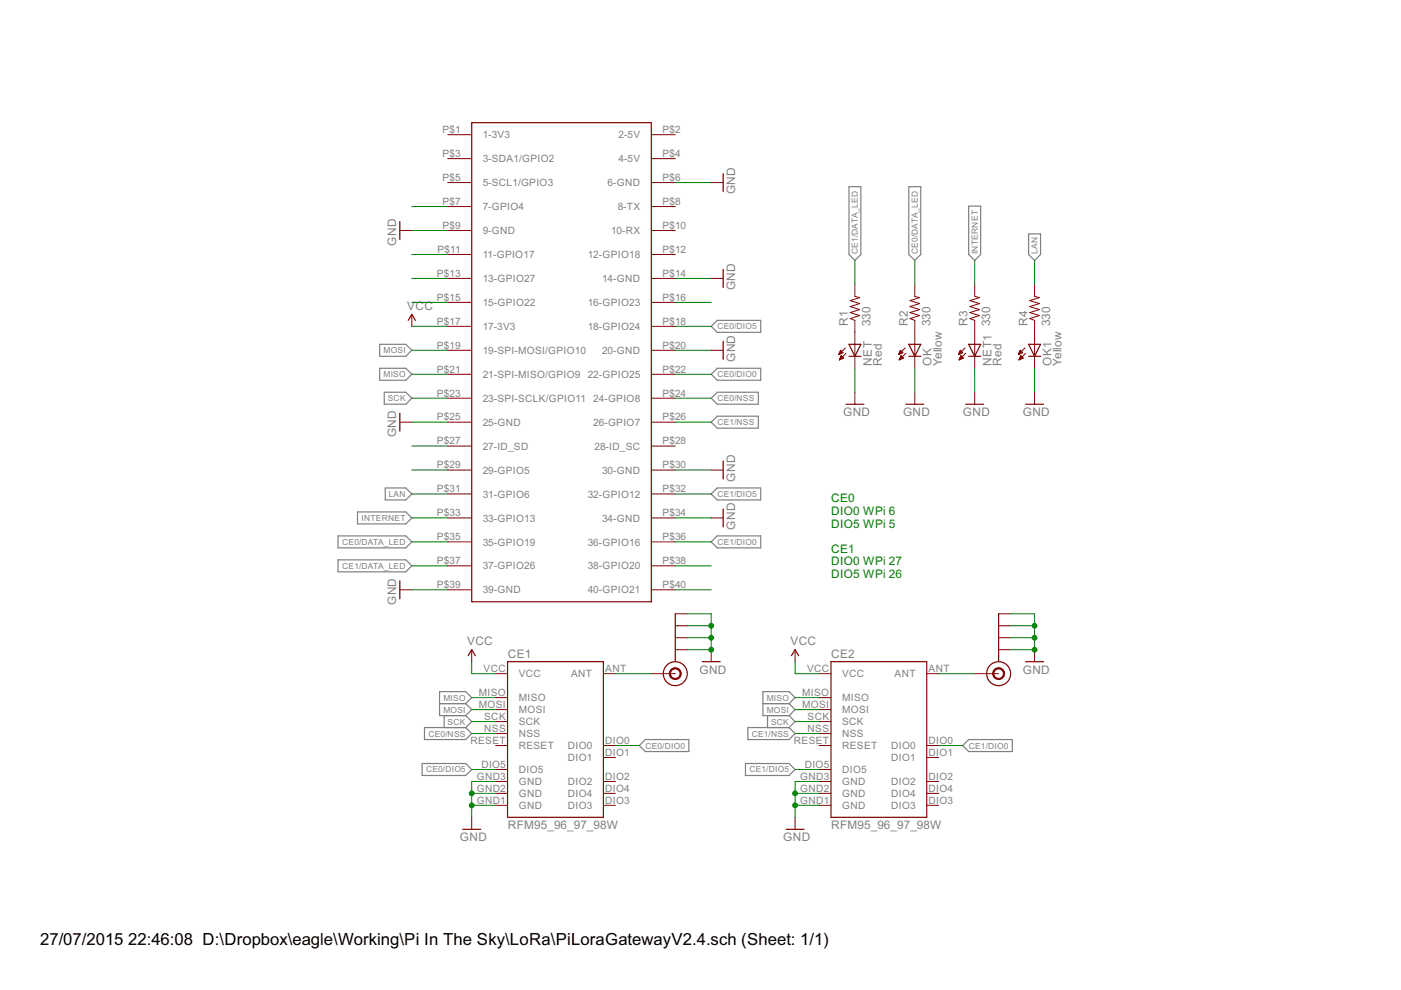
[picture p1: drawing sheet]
<?xml version="1.0" encoding="utf-8"?>
<!DOCTYPE eagle SYSTEM "eagle.dtd">
<!--
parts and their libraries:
SparkFun: Licensing: CC v3.0 Share-Alike You are welcome to use this library for commercial purposes.
-->
<eagle version="6.4">
<drawing>
<settings>
<setting alwaysvectorfont="no"/>
<setting verticaltext="up"/>
</settings>
<grid distance="0.1" unitdist="inch" unit="inch" style="lines" multiple="1" display="no" altdistance="0.01" altunitdist="inch" altunit="inch"/>
<schematic xreflabel="%F%N/%S.%C%R" xrefpart="/%S.%C%R">
<libraries>
<library name="SparkFun">
<symbols>
<symbol name="GND">
<wire x1="-1.905" y1="0" x2="1.905" y2="0" width="0.254" layer="94"/>
<text x="-2.54" y="-2.54" size="1.778" layer="96">&gt;VALUE</text>
<pin name="GND" x="0" y="2.54" visible="off" length="short" direction="sup" rot="R270"/>
</symbol>
<symbol name="VCC2">
<wire x1="0.762" y1="1.27" x2="0" y2="2.54" width="0.254" layer="94"/>
<wire x1="0" y1="2.54" x2="-0.762" y2="1.27" width="0.254" layer="94"/>
<text x="-1.016" y="3.556" size="1.778" layer="96">&gt;VALUE</text>
<pin name="VCC" x="0" y="0" visible="off" length="short" direction="sup" rot="R90"/>
</symbol>
<symbol name="SMA_EDGE">
<wire x1="0" y1="-2.54" x2="0" y2="-12.7" width="0.254" layer="94"/>
<circle x="0" y="0" radius="1.1359" width="0.254" layer="94"/>
<circle x="0" y="0" radius="2.54" width="0.254" layer="94"/>
<pin name="GND@0" x="-2.54" y="-5.08" visible="off" length="short"/>
<pin name="SIGNAL" x="5.08" y="0" visible="off" length="middle" rot="R180"/>
<pin name="GND@1" x="-2.54" y="-7.62" visible="off" length="short"/>
<pin name="GND@2" x="-2.54" y="-10.16" visible="off" length="short"/>
<pin name="GND@3" x="-2.54" y="-12.7" visible="off" length="short"/>
</symbol>
<symbol name="RESISTOR">
<wire x1="-2.54" y1="0" x2="-2.159" y2="1.016" width="0.1524" layer="94"/>
<wire x1="-2.159" y1="1.016" x2="-1.524" y2="-1.016" width="0.1524" layer="94"/>
<wire x1="-1.524" y1="-1.016" x2="-0.889" y2="1.016" width="0.1524" layer="94"/>
<wire x1="-0.889" y1="1.016" x2="-0.254" y2="-1.016" width="0.1524" layer="94"/>
<wire x1="-0.254" y1="-1.016" x2="0.381" y2="1.016" width="0.1524" layer="94"/>
<wire x1="0.381" y1="1.016" x2="1.016" y2="-1.016" width="0.1524" layer="94"/>
<wire x1="1.016" y1="-1.016" x2="1.651" y2="1.016" width="0.1524" layer="94"/>
<wire x1="1.651" y1="1.016" x2="2.286" y2="-1.016" width="0.1524" layer="94"/>
<wire x1="2.286" y1="-1.016" x2="2.54" y2="0" width="0.1524" layer="94"/>
<text x="-3.81" y="1.4986" size="1.778" layer="95">&gt;NAME</text>
<text x="-3.81" y="-3.302" size="1.778" layer="96">&gt;VALUE</text>
<pin name="2" x="5.08" y="0" visible="off" length="short" direction="pas" swaplevel="1" rot="R180"/>
<pin name="1" x="-5.08" y="0" visible="off" length="short" direction="pas" swaplevel="1"/>
</symbol>
<symbol name="LED">
<wire x1="1.27" y1="0" x2="0" y2="-2.54" width="0.254" layer="94"/>
<wire x1="0" y1="-2.54" x2="-1.27" y2="0" width="0.254" layer="94"/>
<wire x1="1.27" y1="-2.54" x2="0" y2="-2.54" width="0.254" layer="94"/>
<wire x1="0" y1="-2.54" x2="-1.27" y2="-2.54" width="0.254" layer="94"/>
<wire x1="1.27" y1="0" x2="0" y2="0" width="0.254" layer="94"/>
<wire x1="0" y1="0" x2="-1.27" y2="0" width="0.254" layer="94"/>
<wire x1="0" y1="0" x2="0" y2="-2.54" width="0.1524" layer="94"/>
<wire x1="-2.032" y1="-0.762" x2="-3.429" y2="-2.159" width="0.1524" layer="94"/>
<wire x1="-1.905" y1="-1.905" x2="-3.302" y2="-3.302" width="0.1524" layer="94"/>
<text x="3.556" y="-4.572" size="1.778" layer="95" rot="R90">&gt;NAME</text>
<text x="5.715" y="-4.572" size="1.778" layer="96" rot="R90">&gt;VALUE</text>
<pin name="C" x="0" y="-5.08" visible="off" length="short" direction="pas" rot="R90"/>
<pin name="A" x="0" y="2.54" visible="off" length="short" direction="pas" rot="R270"/>
<polygon width="0.1524" layer="94">
<vertex x="-3.429" y="-2.159"/>
<vertex x="-3.048" y="-1.27"/>
<vertex x="-2.54" y="-1.778"/>
</polygon>
<polygon width="0.1524" layer="94">
<vertex x="-3.302" y="-3.302"/>
<vertex x="-2.921" y="-2.413"/>
<vertex x="-2.413" y="-2.921"/>
</polygon>
</symbol>
</symbols>
<devicesets>
<deviceset name="GND" prefix="GND">
<gates>
<gate name="1" symbol="GND" x="0" y="0"/>
</gates>
<devices>
<device name="">
<technologies>
<technology name=""/>
</technologies>
</device>
</devices>
</deviceset>
<deviceset name="VCC" prefix="P+">
<gates>
<gate name="1" symbol="VCC2" x="0" y="0"/>
</gates>
<devices>
<device name="">
<technologies>
<technology name=""/>
</technologies>
</device>
</devices>
</deviceset>
<deviceset name="SMA_EDGE" prefix="J$">
<gates>
<gate name="1" symbol="SMA_EDGE" x="-2.54" y="7.62"/>
</gates>
<devices>
<device name="" package="SMA-EDGE">
<connects>
<connect gate="1" pin="GND@0" pad="GND@0"/>
<connect gate="1" pin="GND@1" pad="GND@1"/>
<connect gate="1" pin="GND@2" pad="GND@2"/>
<connect gate="1" pin="GND@3" pad="GND@3"/>
<connect gate="1" pin="SIGNAL" pad="SIG"/>
</connects>
<technologies>
<technology name=""/>
</technologies>
</device>
</devices>
</deviceset>
<deviceset name="RESISTOR" prefix="R" uservalue="yes">
<gates>
<gate name="G$1" symbol="RESISTOR" x="0" y="0"/>
</gates>
<devices>
<device name="1206" package="1206">
<connects>
<connect gate="G$1" pin="1" pad="1"/>
<connect gate="G$1" pin="2" pad="2"/>
</connects>
<technologies>
<technology name=""/>
</technologies>
</device>
<device name="AXIAL-0.3" package="AXIAL-0.3">
<connects>
<connect gate="G$1" pin="1" pad="P$1"/>
<connect gate="G$1" pin="2" pad="P$2"/>
</connects>
<technologies>
<technology name=""/>
</technologies>
</device>
<device name="2010" package="R2010">
<connects>
<connect gate="G$1" pin="1" pad="1"/>
<connect gate="G$1" pin="2" pad="2"/>
</connects>
<technologies>
<technology name=""/>
</technologies>
</device>
<device name="0805-RES" package="0805">
<connects>
<connect gate="G$1" pin="1" pad="1"/>
<connect gate="G$1" pin="2" pad="2"/>
</connects>
<technologies>
<technology name=""/>
</technologies>
</device>
<device name="0603-RES" package="0603-RES">
<connects>
<connect gate="G$1" pin="1" pad="1"/>
<connect gate="G$1" pin="2" pad="2"/>
</connects>
<technologies>
<technology name=""/>
</technologies>
</device>
<device name="0402-RES" package="0402-RES">
<connects>
<connect gate="G$1" pin="1" pad="1"/>
<connect gate="G$1" pin="2" pad="2"/>
</connects>
<technologies>
<technology name=""/>
</technologies>
</device>
<device name="PTH-1/6W" package="1/6W-RES">
<connects>
<connect gate="G$1" pin="1" pad="1"/>
<connect gate="G$1" pin="2" pad="2"/>
</connects>
<technologies>
<technology name=""/>
</technologies>
</device>
<device name="2512" package="R2512">
<connects>
<connect gate="G$1" pin="1" pad="1"/>
<connect gate="G$1" pin="2" pad="2"/>
</connects>
<technologies>
<technology name=""/>
</technologies>
</device>
<device name="PTH-1/4W" package="AXIAL-0.4">
<connects>
<connect gate="G$1" pin="1" pad="P$1"/>
<connect gate="G$1" pin="2" pad="P$2"/>
</connects>
<technologies>
<technology name=""/>
</technologies>
</device>
<device name="PTH-1/2W" package="AXIAL-0.5">
<connects>
<connect gate="G$1" pin="1" pad="P$1"/>
<connect gate="G$1" pin="2" pad="P$2"/>
</connects>
<technologies>
<technology name=""/>
</technologies>
</device>
<device name="PTH-1W" package="AXIAL-0.6">
<connects>
<connect gate="G$1" pin="1" pad="P$1"/>
<connect gate="G$1" pin="2" pad="P$2"/>
</connects>
<technologies>
<technology name=""/>
</technologies>
</device>
<device name="PTH-2W" package="AXIAL-0.8">
<connects>
<connect gate="G$1" pin="1" pad="P$1"/>
<connect gate="G$1" pin="2" pad="P$2"/>
</connects>
<technologies>
<technology name=""/>
</technologies>
</device>
<device name="KIT" package="AXIAL-0.3-KIT">
<connects>
<connect gate="G$1" pin="1" pad="P$1"/>
<connect gate="G$1" pin="2" pad="P$2"/>
</connects>
<technologies>
<technology name=""/>
</technologies>
</device>
</devices>
</deviceset>
<deviceset name="LED" prefix="LED" uservalue="yes">
<gates>
<gate name="G$1" symbol="LED" x="0" y="0"/>
</gates>
<devices>
<device name="5MM" package="LED5MM">
<connects>
<connect gate="G$1" pin="A" pad="A"/>
<connect gate="G$1" pin="C" pad="K"/>
</connects>
<technologies>
<technology name=""/>
</technologies>
</device>
<device name="3MM" package="LED3MM">
<connects>
<connect gate="G$1" pin="A" pad="A"/>
<connect gate="G$1" pin="C" pad="K"/>
</connects>
<technologies>
<technology name=""/>
</technologies>
</device>
<device name="1206" package="LED-1206">
<connects>
<connect gate="G$1" pin="A" pad="A"/>
<connect gate="G$1" pin="C" pad="C"/>
</connects>
<technologies>
<technology name=""/>
</technologies>
</device>
<device name="0603" package="LED-0603">
<connects>
<connect gate="G$1" pin="A" pad="A"/>
<connect gate="G$1" pin="C" pad="C"/>
</connects>
<technologies>
<technology name=""/>
</technologies>
</device>
<device name="10MM" package="LED10MM">
<connects>
<connect gate="G$1" pin="A" pad="A"/>
<connect gate="G$1" pin="C" pad="C"/>
</connects>
<technologies>
<technology name=""/>
</technologies>
</device>
<device name="-FKIT-1206" package="FKIT-LED-1206">
<connects>
<connect gate="G$1" pin="A" pad="A"/>
<connect gate="G$1" pin="C" pad="C"/>
</connects>
<technologies>
<technology name=""/>
</technologies>
</device>
<device name="-3MM-NO_SILK" package="LED3MM-NS">
<connects>
<connect gate="G$1" pin="A" pad="A"/>
<connect gate="G$1" pin="C" pad="K"/>
</connects>
<technologies>
<technology name=""/>
</technologies>
</device>
<device name="5MM-KIT" package="LED5MM-KIT">
<connects>
<connect gate="G$1" pin="A" pad="A"/>
<connect gate="G$1" pin="C" pad="K"/>
</connects>
<technologies>
<technology name=""/>
</technologies>
</device>
</devices>
</deviceset>
</devicesets>
</library>
<library name="Ava">
<symbols>
<symbol name="RASPBERRY-PI+">
<wire x1="-19.05" y1="50.8" x2="19.05" y2="50.8" width="0.254" layer="94"/>
<wire x1="19.05" y1="50.8" x2="19.05" y2="-50.8" width="0.254" layer="94"/>
<wire x1="-19.05" y1="-50.8" x2="-19.05" y2="50.8" width="0.254" layer="94"/>
<pin name="1-3V3" x="-24.13" y="48.26" length="middle"/>
<pin name="2-5V" x="24.13" y="48.26" length="middle" rot="R180"/>
<pin name="3-SDA1/GPIO2" x="-24.13" y="43.18" length="middle"/>
<pin name="4-5V" x="24.13" y="43.18" length="middle" rot="R180"/>
<pin name="5-SCL1/GPIO3" x="-24.13" y="38.1" length="middle"/>
<pin name="6-GND" x="24.13" y="38.1" length="middle" rot="R180"/>
<pin name="7-GPIO4" x="-24.13" y="33.02" length="middle"/>
<pin name="8-TX" x="24.13" y="33.02" length="middle" rot="R180"/>
<pin name="9-GND" x="-24.13" y="27.94" length="middle"/>
<pin name="10-RX" x="24.13" y="27.94" length="middle" rot="R180"/>
<pin name="11-GPIO17" x="-24.13" y="22.86" length="middle"/>
<pin name="12-GPIO18" x="24.13" y="22.86" length="middle" rot="R180"/>
<pin name="13-GPIO27" x="-24.13" y="17.78" length="middle"/>
<pin name="14-GND" x="24.13" y="17.78" length="middle" rot="R180"/>
<pin name="15-GPIO22" x="-24.13" y="12.7" length="middle"/>
<pin name="16-GPIO23" x="24.13" y="12.7" length="middle" rot="R180"/>
<pin name="17-3V3" x="-24.13" y="7.62" length="middle"/>
<pin name="18-GPIO24" x="24.13" y="7.62" length="middle" rot="R180"/>
<pin name="19-SPI-MOSI/GPIO10" x="-24.13" y="2.54" length="middle"/>
<pin name="20-GND" x="24.13" y="2.54" length="middle" rot="R180"/>
<pin name="21-SPI-MISO/GPIO9" x="-24.13" y="-2.54" length="middle"/>
<pin name="22-GPIO25" x="24.13" y="-2.54" length="middle" rot="R180"/>
<pin name="23-SPI-SCLK/GPIO11" x="-24.13" y="-7.62" length="middle"/>
<pin name="24-GPIO8" x="24.13" y="-7.62" length="middle" rot="R180"/>
<pin name="25-GND" x="-24.13" y="-12.7" length="middle"/>
<pin name="26-GPIO7" x="24.13" y="-12.7" length="middle" rot="R180"/>
<pin name="27-ID_SD" x="-24.13" y="-17.78" length="middle"/>
<pin name="29-GPIO5" x="-24.13" y="-22.86" length="middle"/>
<pin name="31-GPIO6" x="-24.13" y="-27.94" length="middle"/>
<pin name="33-GPIO13" x="-24.13" y="-33.02" length="middle"/>
<pin name="35-GPIO19" x="-24.13" y="-38.1" length="middle"/>
<pin name="37-GPIO26" x="-24.13" y="-43.18" length="middle"/>
<pin name="39-GND" x="-24.13" y="-48.26" length="middle"/>
<pin name="28-ID_SC" x="24.13" y="-17.78" length="middle" rot="R180"/>
<pin name="30-GND" x="24.13" y="-22.86" length="middle" rot="R180"/>
<pin name="32-GPIO12" x="24.13" y="-27.94" length="middle" rot="R180"/>
<pin name="34-GND" x="24.13" y="-33.02" length="middle" rot="R180"/>
<pin name="36-GPIO16" x="24.13" y="-38.1" length="middle" rot="R180"/>
<pin name="38-GPIO20" x="24.13" y="-43.18" length="middle" rot="R180"/>
<pin name="40-GPIO21" x="24.13" y="-48.26" length="middle" rot="R180"/>
<wire x1="-19.05" y1="-50.8" x2="19.05" y2="-50.8" width="0.254" layer="94"/>
</symbol>
<symbol name="RFM95_96_97_98W">
<wire x1="-10.16" y1="17.78" x2="-10.16" y2="-15.24" width="0.254" layer="94"/>
<wire x1="-10.16" y1="-15.24" x2="10.16" y2="-15.24" width="0.254" layer="94"/>
<wire x1="10.16" y1="-15.24" x2="10.16" y2="17.78" width="0.254" layer="94"/>
<wire x1="10.16" y1="17.78" x2="-10.16" y2="17.78" width="0.254" layer="94"/>
<text x="-10.16" y="18.542" size="1.778" layer="95">&gt;NAME</text>
<text x="-10.16" y="-17.78" size="1.778" layer="96">&gt;VALUE</text>
<pin name="ANT" x="12.7" y="15.24" length="short" rot="R180"/>
<pin name="GND@1" x="-12.7" y="-12.7" length="short" direction="pwr"/>
<pin name="GND@2" x="-12.7" y="-10.16" length="short" direction="pwr"/>
<pin name="GND@3" x="-12.7" y="-7.62" length="short" direction="pwr"/>
<pin name="DIO2" x="12.7" y="-7.62" length="short" rot="R180"/>
<pin name="DIO4" x="12.7" y="-10.16" length="short" rot="R180"/>
<pin name="DIO3" x="12.7" y="-12.7" length="short" rot="R180"/>
<pin name="MISO" x="-12.7" y="10.16" length="short" direction="out"/>
<pin name="MOSI" x="-12.7" y="7.62" length="short" direction="in"/>
<pin name="DIO0" x="12.7" y="0" length="short" direction="in" rot="R180"/>
<pin name="SCK" x="-12.7" y="5.08" length="short" direction="in"/>
<pin name="NSS" x="-12.7" y="2.54" length="short" direction="in"/>
<pin name="DIO5" x="-12.7" y="-5.08" length="short" direction="in"/>
<pin name="RESET" x="-12.7" y="0" length="short" direction="out"/>
<pin name="DIO1" x="12.7" y="-2.54" length="short" direction="in" rot="R180"/>
<pin name="VCC" x="-12.7" y="15.24" length="short"/>
</symbol>
</symbols>
<devicesets>
<deviceset name="RASPBERRY-PI+">
<gates>
<gate name="G$1" symbol="RASPBERRY-PI+" x="0" y="0"/>
</gates>
<devices>
<device name="" package="RASPBERRY-PI-PLUS-CAM_NOTCH">
<connects>
<connect gate="G$1" pin="1-3V3" pad="P$1"/>
<connect gate="G$1" pin="10-RX" pad="P$10"/>
<connect gate="G$1" pin="11-GPIO17" pad="P$11"/>
<connect gate="G$1" pin="12-GPIO18" pad="P$12"/>
<connect gate="G$1" pin="13-GPIO27" pad="P$13"/>
<connect gate="G$1" pin="14-GND" pad="P$14"/>
<connect gate="G$1" pin="15-GPIO22" pad="P$15"/>
<connect gate="G$1" pin="16-GPIO23" pad="P$16"/>
<connect gate="G$1" pin="17-3V3" pad="P$17"/>
<connect gate="G$1" pin="18-GPIO24" pad="P$18"/>
<connect gate="G$1" pin="19-SPI-MOSI/GPIO10" pad="P$19"/>
<connect gate="G$1" pin="2-5V" pad="P$2"/>
<connect gate="G$1" pin="20-GND" pad="P$20"/>
<connect gate="G$1" pin="21-SPI-MISO/GPIO9" pad="P$21"/>
<connect gate="G$1" pin="22-GPIO25" pad="P$22"/>
<connect gate="G$1" pin="23-SPI-SCLK/GPIO11" pad="P$23"/>
<connect gate="G$1" pin="24-GPIO8" pad="P$24"/>
<connect gate="G$1" pin="25-GND" pad="P$25"/>
<connect gate="G$1" pin="26-GPIO7" pad="P$26"/>
<connect gate="G$1" pin="27-ID_SD" pad="P$27"/>
<connect gate="G$1" pin="28-ID_SC" pad="P$28"/>
<connect gate="G$1" pin="29-GPIO5" pad="P$29"/>
<connect gate="G$1" pin="3-SDA1/GPIO2" pad="P$3"/>
<connect gate="G$1" pin="30-GND" pad="P$30"/>
<connect gate="G$1" pin="31-GPIO6" pad="P$31"/>
<connect gate="G$1" pin="32-GPIO12" pad="P$32"/>
<connect gate="G$1" pin="33-GPIO13" pad="P$33"/>
<connect gate="G$1" pin="34-GND" pad="P$34"/>
<connect gate="G$1" pin="35-GPIO19" pad="P$35"/>
<connect gate="G$1" pin="36-GPIO16" pad="P$36"/>
<connect gate="G$1" pin="37-GPIO26" pad="P$37"/>
<connect gate="G$1" pin="38-GPIO20" pad="P$38"/>
<connect gate="G$1" pin="39-GND" pad="P$39"/>
<connect gate="G$1" pin="4-5V" pad="P$4"/>
<connect gate="G$1" pin="40-GPIO21" pad="P$40"/>
<connect gate="G$1" pin="5-SCL1/GPIO3" pad="P$5"/>
<connect gate="G$1" pin="6-GND" pad="P$6"/>
<connect gate="G$1" pin="7-GPIO4" pad="P$7"/>
<connect gate="G$1" pin="8-TX" pad="P$8"/>
<connect gate="G$1" pin="9-GND" pad="P$9"/>
</connects>
<technologies>
<technology name=""/>
</technologies>
</device>
<device name="NONOTCHES" package="RASPBERRY-PI-PLUS">
<connects>
<connect gate="G$1" pin="1-3V3" pad="1"/>
<connect gate="G$1" pin="10-RX" pad="10"/>
<connect gate="G$1" pin="11-GPIO17" pad="11"/>
<connect gate="G$1" pin="12-GPIO18" pad="12"/>
<connect gate="G$1" pin="13-GPIO27" pad="13"/>
<connect gate="G$1" pin="14-GND" pad="14"/>
<connect gate="G$1" pin="15-GPIO22" pad="15"/>
<connect gate="G$1" pin="16-GPIO23" pad="16"/>
<connect gate="G$1" pin="17-3V3" pad="17"/>
<connect gate="G$1" pin="18-GPIO24" pad="18"/>
<connect gate="G$1" pin="19-SPI-MOSI/GPIO10" pad="19"/>
<connect gate="G$1" pin="2-5V" pad="2"/>
<connect gate="G$1" pin="20-GND" pad="20"/>
<connect gate="G$1" pin="21-SPI-MISO/GPIO9" pad="21"/>
<connect gate="G$1" pin="22-GPIO25" pad="22"/>
<connect gate="G$1" pin="23-SPI-SCLK/GPIO11" pad="23"/>
<connect gate="G$1" pin="24-GPIO8" pad="24"/>
<connect gate="G$1" pin="25-GND" pad="25"/>
<connect gate="G$1" pin="26-GPIO7" pad="26"/>
<connect gate="G$1" pin="27-ID_SD" pad="27"/>
<connect gate="G$1" pin="28-ID_SC" pad="28"/>
<connect gate="G$1" pin="29-GPIO5" pad="29"/>
<connect gate="G$1" pin="3-SDA1/GPIO2" pad="3"/>
<connect gate="G$1" pin="30-GND" pad="30"/>
<connect gate="G$1" pin="31-GPIO6" pad="31"/>
<connect gate="G$1" pin="32-GPIO12" pad="32"/>
<connect gate="G$1" pin="33-GPIO13" pad="33"/>
<connect gate="G$1" pin="34-GND" pad="34"/>
<connect gate="G$1" pin="35-GPIO19" pad="35"/>
<connect gate="G$1" pin="36-GPIO16" pad="36"/>
<connect gate="G$1" pin="37-GPIO26" pad="37"/>
<connect gate="G$1" pin="38-GPIO20" pad="38"/>
<connect gate="G$1" pin="39-GND" pad="39"/>
<connect gate="G$1" pin="4-5V" pad="4"/>
<connect gate="G$1" pin="40-GPIO21" pad="40"/>
<connect gate="G$1" pin="5-SCL1/GPIO3" pad="5"/>
<connect gate="G$1" pin="6-GND" pad="6"/>
<connect gate="G$1" pin="7-GPIO4" pad="7"/>
<connect gate="G$1" pin="8-TX" pad="8"/>
<connect gate="G$1" pin="9-GND" pad="9"/>
</connects>
<technologies>
<technology name=""/>
</technologies>
</device>
<device name="CAM/DISPLAY_NOTCH" package="RASPBERRY-PI-PLUS-DISPLAY/CAM_NOTCH">
<connects>
<connect gate="G$1" pin="1-3V3" pad="1"/>
<connect gate="G$1" pin="10-RX" pad="10"/>
<connect gate="G$1" pin="11-GPIO17" pad="11"/>
<connect gate="G$1" pin="12-GPIO18" pad="12"/>
<connect gate="G$1" pin="13-GPIO27" pad="13"/>
<connect gate="G$1" pin="14-GND" pad="14"/>
<connect gate="G$1" pin="15-GPIO22" pad="15"/>
<connect gate="G$1" pin="16-GPIO23" pad="16"/>
<connect gate="G$1" pin="17-3V3" pad="17"/>
<connect gate="G$1" pin="18-GPIO24" pad="18"/>
<connect gate="G$1" pin="19-SPI-MOSI/GPIO10" pad="19"/>
<connect gate="G$1" pin="2-5V" pad="2"/>
<connect gate="G$1" pin="20-GND" pad="20"/>
<connect gate="G$1" pin="21-SPI-MISO/GPIO9" pad="21"/>
<connect gate="G$1" pin="22-GPIO25" pad="22"/>
<connect gate="G$1" pin="23-SPI-SCLK/GPIO11" pad="23"/>
<connect gate="G$1" pin="24-GPIO8" pad="24"/>
<connect gate="G$1" pin="25-GND" pad="25"/>
<connect gate="G$1" pin="26-GPIO7" pad="26"/>
<connect gate="G$1" pin="27-ID_SD" pad="27"/>
<connect gate="G$1" pin="28-ID_SC" pad="28"/>
<connect gate="G$1" pin="29-GPIO5" pad="29"/>
<connect gate="G$1" pin="3-SDA1/GPIO2" pad="3"/>
<connect gate="G$1" pin="30-GND" pad="30"/>
<connect gate="G$1" pin="31-GPIO6" pad="31"/>
<connect gate="G$1" pin="32-GPIO12" pad="32"/>
<connect gate="G$1" pin="33-GPIO13" pad="33"/>
<connect gate="G$1" pin="34-GND" pad="34"/>
<connect gate="G$1" pin="35-GPIO19" pad="35"/>
<connect gate="G$1" pin="36-GPIO16" pad="36"/>
<connect gate="G$1" pin="37-GPIO26" pad="37"/>
<connect gate="G$1" pin="38-GPIO20" pad="38"/>
<connect gate="G$1" pin="39-GND" pad="39"/>
<connect gate="G$1" pin="4-5V" pad="4"/>
<connect gate="G$1" pin="40-GPIO21" pad="40"/>
<connect gate="G$1" pin="5-SCL1/GPIO3" pad="5"/>
<connect gate="G$1" pin="6-GND" pad="6"/>
<connect gate="G$1" pin="7-GPIO4" pad="7"/>
<connect gate="G$1" pin="8-TX" pad="8"/>
<connect gate="G$1" pin="9-GND" pad="9"/>
</connects>
<technologies>
<technology name=""/>
</technologies>
</device>
<device name="RASPBERRY-PI-PLUS-NOOUTLINE" package="RASPBERRY-PI-PLUS-NOOUTLINE">
<connects>
<connect gate="G$1" pin="1-3V3" pad="1"/>
<connect gate="G$1" pin="10-RX" pad="10"/>
<connect gate="G$1" pin="11-GPIO17" pad="11"/>
<connect gate="G$1" pin="12-GPIO18" pad="12"/>
<connect gate="G$1" pin="13-GPIO27" pad="13"/>
<connect gate="G$1" pin="14-GND" pad="14"/>
<connect gate="G$1" pin="15-GPIO22" pad="15"/>
<connect gate="G$1" pin="16-GPIO23" pad="16"/>
<connect gate="G$1" pin="17-3V3" pad="17"/>
<connect gate="G$1" pin="18-GPIO24" pad="18"/>
<connect gate="G$1" pin="19-SPI-MOSI/GPIO10" pad="19"/>
<connect gate="G$1" pin="2-5V" pad="2"/>
<connect gate="G$1" pin="20-GND" pad="20"/>
<connect gate="G$1" pin="21-SPI-MISO/GPIO9" pad="21"/>
<connect gate="G$1" pin="22-GPIO25" pad="22"/>
<connect gate="G$1" pin="23-SPI-SCLK/GPIO11" pad="23"/>
<connect gate="G$1" pin="24-GPIO8" pad="24"/>
<connect gate="G$1" pin="25-GND" pad="25"/>
<connect gate="G$1" pin="26-GPIO7" pad="26"/>
<connect gate="G$1" pin="27-ID_SD" pad="27"/>
<connect gate="G$1" pin="28-ID_SC" pad="28"/>
<connect gate="G$1" pin="29-GPIO5" pad="29"/>
<connect gate="G$1" pin="3-SDA1/GPIO2" pad="3"/>
<connect gate="G$1" pin="30-GND" pad="30"/>
<connect gate="G$1" pin="31-GPIO6" pad="31"/>
<connect gate="G$1" pin="32-GPIO12" pad="32"/>
<connect gate="G$1" pin="33-GPIO13" pad="33"/>
<connect gate="G$1" pin="34-GND" pad="34"/>
<connect gate="G$1" pin="35-GPIO19" pad="35"/>
<connect gate="G$1" pin="36-GPIO16" pad="36"/>
<connect gate="G$1" pin="37-GPIO26" pad="37"/>
<connect gate="G$1" pin="38-GPIO20" pad="38"/>
<connect gate="G$1" pin="39-GND" pad="39"/>
<connect gate="G$1" pin="4-5V" pad="4"/>
<connect gate="G$1" pin="40-GPIO21" pad="40"/>
<connect gate="G$1" pin="5-SCL1/GPIO3" pad="5"/>
<connect gate="G$1" pin="6-GND" pad="6"/>
<connect gate="G$1" pin="7-GPIO4" pad="7"/>
<connect gate="G$1" pin="8-TX" pad="8"/>
<connect gate="G$1" pin="9-GND" pad="9"/>
</connects>
<technologies>
<technology name=""/>
</technologies>
</device>
<device name="HEADERONLY" package="RASPBERRY-PI-PLUS-HEADERONLY">
<connects>
<connect gate="G$1" pin="1-3V3" pad="1"/>
<connect gate="G$1" pin="10-RX" pad="10"/>
<connect gate="G$1" pin="11-GPIO17" pad="11"/>
<connect gate="G$1" pin="12-GPIO18" pad="12"/>
<connect gate="G$1" pin="13-GPIO27" pad="13"/>
<connect gate="G$1" pin="14-GND" pad="14"/>
<connect gate="G$1" pin="15-GPIO22" pad="15"/>
<connect gate="G$1" pin="16-GPIO23" pad="16"/>
<connect gate="G$1" pin="17-3V3" pad="17"/>
<connect gate="G$1" pin="18-GPIO24" pad="18"/>
<connect gate="G$1" pin="19-SPI-MOSI/GPIO10" pad="19"/>
<connect gate="G$1" pin="2-5V" pad="2"/>
<connect gate="G$1" pin="20-GND" pad="20"/>
<connect gate="G$1" pin="21-SPI-MISO/GPIO9" pad="21"/>
<connect gate="G$1" pin="22-GPIO25" pad="22"/>
<connect gate="G$1" pin="23-SPI-SCLK/GPIO11" pad="23"/>
<connect gate="G$1" pin="24-GPIO8" pad="24"/>
<connect gate="G$1" pin="25-GND" pad="25"/>
<connect gate="G$1" pin="26-GPIO7" pad="26"/>
<connect gate="G$1" pin="27-ID_SD" pad="27"/>
<connect gate="G$1" pin="28-ID_SC" pad="28"/>
<connect gate="G$1" pin="29-GPIO5" pad="29"/>
<connect gate="G$1" pin="3-SDA1/GPIO2" pad="3"/>
<connect gate="G$1" pin="30-GND" pad="30"/>
<connect gate="G$1" pin="31-GPIO6" pad="31"/>
<connect gate="G$1" pin="32-GPIO12" pad="32"/>
<connect gate="G$1" pin="33-GPIO13" pad="33"/>
<connect gate="G$1" pin="34-GND" pad="34"/>
<connect gate="G$1" pin="35-GPIO19" pad="35"/>
<connect gate="G$1" pin="36-GPIO16" pad="36"/>
<connect gate="G$1" pin="37-GPIO26" pad="37"/>
<connect gate="G$1" pin="38-GPIO20" pad="38"/>
<connect gate="G$1" pin="39-GND" pad="39"/>
<connect gate="G$1" pin="4-5V" pad="4"/>
<connect gate="G$1" pin="40-GPIO21" pad="40"/>
<connect gate="G$1" pin="5-SCL1/GPIO3" pad="5"/>
<connect gate="G$1" pin="6-GND" pad="6"/>
<connect gate="G$1" pin="7-GPIO4" pad="7"/>
<connect gate="G$1" pin="8-TX" pad="8"/>
<connect gate="G$1" pin="9-GND" pad="9"/>
</connects>
<technologies>
<technology name=""/>
</technologies>
</device>
</devices>
</deviceset>
<deviceset name="RFM95_96_97_98W">
<gates>
<gate name="G$1" symbol="RFM95_96_97_98W" x="0" y="0"/>
</gates>
<devices>
<device name="" package="RFM95_96_97_98W">
<connects>
<connect gate="G$1" pin="ANT" pad="ANT"/>
<connect gate="G$1" pin="DIO0" pad="DIO0"/>
<connect gate="G$1" pin="DIO1" pad="DIO1"/>
<connect gate="G$1" pin="DIO2" pad="DIO2"/>
<connect gate="G$1" pin="DIO3" pad="DIO3"/>
<connect gate="G$1" pin="DIO4" pad="DIO4"/>
<connect gate="G$1" pin="DIO5" pad="DIO5"/>
<connect gate="G$1" pin="GND@1" pad="GND1"/>
<connect gate="G$1" pin="GND@2" pad="GND2"/>
<connect gate="G$1" pin="GND@3" pad="GND3"/>
<connect gate="G$1" pin="MISO" pad="MISO"/>
<connect gate="G$1" pin="MOSI" pad="MOSI"/>
<connect gate="G$1" pin="NSS" pad="NSS"/>
<connect gate="G$1" pin="RESET" pad="RESET"/>
<connect gate="G$1" pin="SCK" pad="SCK"/>
<connect gate="G$1" pin="VCC" pad="VCC"/>
</connects>
<technologies>
<technology name=""/>
</technologies>
</device>
</devices>
</deviceset>
</devicesets>
</library>
</libraries>
<attributes>
</attributes>
<variantdefs>
</variantdefs>
<classes>
<class number="0" name="default" width="0.2032" drill="0">
</class>
<class number="1" name="vcc" width="0.254" drill="0">
</class>
</classes>
<parts>
<part name="U$1" library="Ava" deviceset="RASPBERRY-PI+" device="" value="RASPBERRY-PI+"/>
<part name="3.3V1" library="SparkFun" deviceset="VCC" device=""/>
<part name="GND1" library="SparkFun" deviceset="GND" device=""/>
<part name="GND2" library="SparkFun" deviceset="GND" device=""/>
<part name="GND3" library="SparkFun" deviceset="GND" device=""/>
<part name="GND4" library="SparkFun" deviceset="GND" device=""/>
<part name="GND5" library="SparkFun" deviceset="GND" device=""/>
<part name="GND6" library="SparkFun" deviceset="GND" device=""/>
<part name="GND7" library="SparkFun" deviceset="GND" device=""/>
<part name="GND8" library="SparkFun" deviceset="GND" device=""/>
<part name="CE1" library="Ava" deviceset="RFM95_96_97_98W" device=""/>
<part name="3.3V2" library="SparkFun" deviceset="VCC" device=""/>
<part name="GND9" library="SparkFun" deviceset="GND" device=""/>
<part name="J$1" library="SparkFun" deviceset="SMA_EDGE" device=""/>
<part name="GND10" library="SparkFun" deviceset="GND" device=""/>
<part name="CE2" library="Ava" deviceset="RFM95_96_97_98W" device=""/>
<part name="3.3V3" library="SparkFun" deviceset="VCC" device=""/>
<part name="GND11" library="SparkFun" deviceset="GND" device=""/>
<part name="J$2" library="SparkFun" deviceset="SMA_EDGE" device=""/>
<part name="GND12" library="SparkFun" deviceset="GND" device=""/>
<part name="NET" library="SparkFun" deviceset="LED" device="0603" value="Red"/>
<part name="GND24" library="SparkFun" deviceset="GND" device=""/>
<part name="R1" library="SparkFun" deviceset="RESISTOR" device="0603-RES" value="330"/>
<part name="OK" library="SparkFun" deviceset="LED" device="0603" value="Yellow"/>
<part name="GND23" library="SparkFun" deviceset="GND" device=""/>
<part name="R2" library="SparkFun" deviceset="RESISTOR" device="0603-RES" value="330"/>
<part name="NET1" library="SparkFun" deviceset="LED" device="0603" value="Red"/>
<part name="GND13" library="SparkFun" deviceset="GND" device=""/>
<part name="R3" library="SparkFun" deviceset="RESISTOR" device="0603-RES" value="330"/>
<part name="OK1" library="SparkFun" deviceset="LED" device="0603" value="Yellow"/>
<part name="GND14" library="SparkFun" deviceset="GND" device=""/>
<part name="R4" library="SparkFun" deviceset="RESISTOR" device="0603-RES" value="330"/>
</parts>
<sheets>
<sheet>
<plain>
<text x="111.76" y="83.82" size="1.778" layer="91">CE0 
DIO0 WPi 6 
DIO5 WPi 5

CE1
DIO0 WPi 27
DIO5 WPi 26</text>
</plain>
<instances>
<instance part="U$1" gate="G$1" x="54.61" y="129.54"/>
<instance part="3.3V1" gate="1" x="22.86" y="137.16"/>
<instance part="GND1" gate="1" x="88.9" y="96.52" rot="R90"/>
<instance part="GND2" gate="1" x="88.9" y="106.68" rot="R90"/>
<instance part="GND3" gate="1" x="88.9" y="132.08" rot="R90"/>
<instance part="GND4" gate="1" x="88.9" y="147.32" rot="R90"/>
<instance part="GND5" gate="1" x="88.9" y="167.64" rot="R90"/>
<instance part="GND6" gate="1" x="20.32" y="157.48" rot="R270"/>
<instance part="GND7" gate="1" x="20.32" y="116.84" rot="R270"/>
<instance part="GND8" gate="1" x="20.32" y="81.28" rot="R270"/>
<instance part="CE1" gate="G$1" x="53.34" y="48.26"/>
<instance part="3.3V2" gate="1" x="35.56" y="66.04"/>
<instance part="GND9" gate="1" x="35.56" y="30.48"/>
<instance part="J$1" gate="1" x="78.74" y="63.5" rot="R180"/>
<instance part="GND10" gate="1" x="86.36" y="66.04"/>
<instance part="CE2" gate="G$1" x="121.92" y="48.26"/>
<instance part="3.3V3" gate="1" x="104.14" y="66.04"/>
<instance part="GND11" gate="1" x="104.14" y="30.48"/>
<instance part="J$2" gate="1" x="147.32" y="63.5" rot="R180"/>
<instance part="GND12" gate="1" x="154.94" y="66.04"/>
<instance part="NET" gate="G$1" x="116.84" y="133.35"/>
<instance part="GND24" gate="1" x="116.84" y="120.65"/>
<instance part="R1" gate="G$1" x="116.84" y="140.97" rot="R90"/>
<instance part="OK" gate="G$1" x="129.54" y="133.35"/>
<instance part="GND23" gate="1" x="129.54" y="120.65"/>
<instance part="R2" gate="G$1" x="129.54" y="140.97" rot="R90"/>
<instance part="NET1" gate="G$1" x="142.24" y="133.35"/>
<instance part="GND13" gate="1" x="142.24" y="120.65"/>
<instance part="R3" gate="G$1" x="142.24" y="140.97" rot="R90"/>
<instance part="OK1" gate="G$1" x="154.94" y="133.35"/>
<instance part="GND14" gate="1" x="154.94" y="120.65"/>
<instance part="R4" gate="G$1" x="154.94" y="140.97" rot="R90"/>
</instances>
<busses>
</busses>
<nets>
<net name="GND" class="0">
<segment>
<pinref part="U$1" gate="G$1" pin="34-GND"/>
<wire x1="78.74" y1="96.52" x2="86.36" y2="96.52" width="0.1524" layer="91"/>
<pinref part="GND1" gate="1" pin="GND"/>
</segment>
<segment>
<pinref part="U$1" gate="G$1" pin="30-GND"/>
<wire x1="78.74" y1="106.68" x2="86.36" y2="106.68" width="0.1524" layer="91"/>
<pinref part="GND2" gate="1" pin="GND"/>
</segment>
<segment>
<pinref part="U$1" gate="G$1" pin="20-GND"/>
<wire x1="78.74" y1="132.08" x2="86.36" y2="132.08" width="0.1524" layer="91"/>
<pinref part="GND3" gate="1" pin="GND"/>
</segment>
<segment>
<pinref part="U$1" gate="G$1" pin="14-GND"/>
<wire x1="78.74" y1="147.32" x2="86.36" y2="147.32" width="0.1524" layer="91"/>
<pinref part="GND4" gate="1" pin="GND"/>
</segment>
<segment>
<pinref part="U$1" gate="G$1" pin="6-GND"/>
<wire x1="78.74" y1="167.64" x2="86.36" y2="167.64" width="0.1524" layer="91"/>
<pinref part="GND5" gate="1" pin="GND"/>
</segment>
<segment>
<pinref part="U$1" gate="G$1" pin="9-GND"/>
<wire x1="30.48" y1="157.48" x2="22.86" y2="157.48" width="0.1524" layer="91"/>
<pinref part="GND6" gate="1" pin="GND"/>
</segment>
<segment>
<pinref part="U$1" gate="G$1" pin="25-GND"/>
<wire x1="30.48" y1="116.84" x2="22.86" y2="116.84" width="0.1524" layer="91"/>
<pinref part="GND7" gate="1" pin="GND"/>
</segment>
<segment>
<pinref part="U$1" gate="G$1" pin="39-GND"/>
<wire x1="30.48" y1="81.28" x2="22.86" y2="81.28" width="0.1524" layer="91"/>
<pinref part="GND8" gate="1" pin="GND"/>
</segment>
<segment>
<pinref part="CE1" gate="G$1" pin="GND@3"/>
<wire x1="40.64" y1="40.64" x2="35.56" y2="40.64" width="0.1524" layer="91"/>
<wire x1="35.56" y1="40.64" x2="35.56" y2="38.1" width="0.1524" layer="91"/>
<pinref part="CE1" gate="G$1" pin="GND@2"/>
<wire x1="35.56" y1="38.1" x2="35.56" y2="35.56" width="0.1524" layer="91"/>
<wire x1="35.56" y1="35.56" x2="35.56" y2="33.02" width="0.1524" layer="91"/>
<wire x1="40.64" y1="38.1" x2="35.56" y2="38.1" width="0.1524" layer="91"/>
<pinref part="CE1" gate="G$1" pin="GND@1"/>
<wire x1="40.64" y1="35.56" x2="35.56" y2="35.56" width="0.1524" layer="91"/>
<junction x="35.56" y="38.1"/>
<junction x="35.56" y="35.56"/>
<pinref part="GND9" gate="1" pin="GND"/>
</segment>
<segment>
<wire x1="86.36" y1="68.58" x2="86.36" y2="71.12" width="0.1524" layer="91"/>
<pinref part="J$1" gate="1" pin="GND@0"/>
<wire x1="86.36" y1="71.12" x2="86.36" y2="73.66" width="0.1524" layer="91"/>
<wire x1="86.36" y1="73.66" x2="86.36" y2="76.2" width="0.1524" layer="91"/>
<wire x1="86.36" y1="68.58" x2="81.28" y2="68.58" width="0.1524" layer="91"/>
<pinref part="J$1" gate="1" pin="GND@1"/>
<wire x1="81.28" y1="71.12" x2="86.36" y2="71.12" width="0.1524" layer="91"/>
<pinref part="J$1" gate="1" pin="GND@2"/>
<wire x1="81.28" y1="73.66" x2="86.36" y2="73.66" width="0.1524" layer="91"/>
<pinref part="J$1" gate="1" pin="GND@3"/>
<wire x1="81.28" y1="76.2" x2="86.36" y2="76.2" width="0.1524" layer="91"/>
<junction x="86.36" y="73.66"/>
<junction x="86.36" y="71.12"/>
<junction x="86.36" y="68.58"/>
<pinref part="GND10" gate="1" pin="GND"/>
</segment>
<segment>
<pinref part="CE2" gate="G$1" pin="GND@3"/>
<wire x1="109.22" y1="40.64" x2="104.14" y2="40.64" width="0.1524" layer="91"/>
<wire x1="104.14" y1="40.64" x2="104.14" y2="38.1" width="0.1524" layer="91"/>
<pinref part="CE2" gate="G$1" pin="GND@2"/>
<wire x1="104.14" y1="38.1" x2="104.14" y2="35.56" width="0.1524" layer="91"/>
<wire x1="104.14" y1="35.56" x2="104.14" y2="33.02" width="0.1524" layer="91"/>
<wire x1="109.22" y1="38.1" x2="104.14" y2="38.1" width="0.1524" layer="91"/>
<pinref part="CE2" gate="G$1" pin="GND@1"/>
<wire x1="109.22" y1="35.56" x2="104.14" y2="35.56" width="0.1524" layer="91"/>
<junction x="104.14" y="38.1"/>
<junction x="104.14" y="35.56"/>
<pinref part="GND11" gate="1" pin="GND"/>
</segment>
<segment>
<wire x1="154.94" y1="68.58" x2="154.94" y2="71.12" width="0.1524" layer="91"/>
<pinref part="J$2" gate="1" pin="GND@0"/>
<wire x1="154.94" y1="71.12" x2="154.94" y2="73.66" width="0.1524" layer="91"/>
<wire x1="154.94" y1="73.66" x2="154.94" y2="76.2" width="0.1524" layer="91"/>
<wire x1="154.94" y1="68.58" x2="149.86" y2="68.58" width="0.1524" layer="91"/>
<pinref part="J$2" gate="1" pin="GND@1"/>
<wire x1="149.86" y1="71.12" x2="154.94" y2="71.12" width="0.1524" layer="91"/>
<pinref part="J$2" gate="1" pin="GND@2"/>
<wire x1="149.86" y1="73.66" x2="154.94" y2="73.66" width="0.1524" layer="91"/>
<pinref part="J$2" gate="1" pin="GND@3"/>
<wire x1="149.86" y1="76.2" x2="154.94" y2="76.2" width="0.1524" layer="91"/>
<junction x="154.94" y="73.66"/>
<junction x="154.94" y="71.12"/>
<junction x="154.94" y="68.58"/>
<pinref part="GND12" gate="1" pin="GND"/>
</segment>
<segment>
<wire x1="116.84" y1="123.19" x2="116.84" y2="128.27" width="0.1524" layer="91"/>
<pinref part="NET" gate="G$1" pin="C"/>
<pinref part="GND24" gate="1" pin="GND"/>
</segment>
<segment>
<wire x1="129.54" y1="123.19" x2="129.54" y2="128.27" width="0.1524" layer="91"/>
<pinref part="OK" gate="G$1" pin="C"/>
<pinref part="GND23" gate="1" pin="GND"/>
</segment>
<segment>
<wire x1="142.24" y1="123.19" x2="142.24" y2="128.27" width="0.1524" layer="91"/>
<pinref part="NET1" gate="G$1" pin="C"/>
<pinref part="GND13" gate="1" pin="GND"/>
</segment>
<segment>
<wire x1="154.94" y1="123.19" x2="154.94" y2="128.27" width="0.1524" layer="91"/>
<pinref part="OK1" gate="G$1" pin="C"/>
<pinref part="GND14" gate="1" pin="GND"/>
</segment>
</net>
<net name="VCC" class="0">
<segment>
<pinref part="CE1" gate="G$1" pin="VCC"/>
<wire x1="40.64" y1="63.5" x2="35.56" y2="63.5" width="0.1524" layer="91"/>
<wire x1="35.56" y1="63.5" x2="35.56" y2="66.04" width="0.1524" layer="91"/>
<pinref part="3.3V2" gate="1" pin="VCC"/>
</segment>
<segment>
<pinref part="U$1" gate="G$1" pin="17-3V3"/>
<wire x1="30.48" y1="137.16" x2="22.86" y2="137.16" width="0.1524" layer="91"/>
<pinref part="3.3V1" gate="1" pin="VCC"/>
</segment>
<segment>
<pinref part="CE2" gate="G$1" pin="VCC"/>
<wire x1="109.22" y1="63.5" x2="104.14" y2="63.5" width="0.1524" layer="91"/>
<wire x1="104.14" y1="63.5" x2="104.14" y2="66.04" width="0.1524" layer="91"/>
<pinref part="3.3V3" gate="1" pin="VCC"/>
</segment>
</net>
<net name="N$10" class="0">
<segment>
<pinref part="U$1" gate="G$1" pin="16-GPIO23"/>
<wire x1="78.74" y1="142.24" x2="86.36" y2="142.24" width="0.1524" layer="91"/>
</segment>
</net>
<net name="CE0/DIO5" class="0">
<segment>
<pinref part="U$1" gate="G$1" pin="18-GPIO24"/>
<wire x1="78.74" y1="137.16" x2="86.36" y2="137.16" width="0.1524" layer="91"/>
<label x="86.36" y="137.16" size="1.27" layer="95" xref="yes"/>
</segment>
<segment>
<pinref part="CE1" gate="G$1" pin="DIO5"/>
<wire x1="40.64" y1="43.18" x2="35.56" y2="43.18" width="0.1524" layer="91"/>
<label x="35.56" y="43.18" size="1.27" layer="95" rot="R180" xref="yes"/>
</segment>
</net>
<net name="CE0/DIO0" class="0">
<segment>
<pinref part="U$1" gate="G$1" pin="22-GPIO25"/>
<wire x1="78.74" y1="127" x2="86.36" y2="127" width="0.1524" layer="91"/>
<label x="86.36" y="127" size="1.27" layer="95" xref="yes"/>
</segment>
<segment>
<pinref part="CE1" gate="G$1" pin="DIO0"/>
<wire x1="66.04" y1="48.26" x2="71.12" y2="48.26" width="0.1524" layer="91"/>
<label x="71.12" y="48.26" size="1.27" layer="95" xref="yes"/>
</segment>
</net>
<net name="CE0/NSS" class="0">
<segment>
<pinref part="CE1" gate="G$1" pin="NSS"/>
<wire x1="40.64" y1="50.8" x2="35.56" y2="50.8" width="0.1524" layer="91"/>
<label x="35.56" y="50.8" size="1.27" layer="95" rot="R180" xref="yes"/>
</segment>
<segment>
<pinref part="U$1" gate="G$1" pin="24-GPIO8"/>
<wire x1="78.74" y1="121.92" x2="86.36" y2="121.92" width="0.1524" layer="91"/>
<label x="86.36" y="121.92" size="1.27" layer="95" xref="yes"/>
</segment>
</net>
<net name="N$24" class="0">
<segment>
<pinref part="U$1" gate="G$1" pin="38-GPIO20"/>
<wire x1="78.74" y1="86.36" x2="86.36" y2="86.36" width="0.1524" layer="91"/>
</segment>
</net>
<net name="N$25" class="0">
<segment>
<pinref part="U$1" gate="G$1" pin="40-GPIO21"/>
<wire x1="78.74" y1="81.28" x2="86.36" y2="81.28" width="0.1524" layer="91"/>
</segment>
</net>
<net name="N$28" class="0">
<segment>
<pinref part="U$1" gate="G$1" pin="7-GPIO4"/>
<wire x1="30.48" y1="162.56" x2="22.86" y2="162.56" width="0.1524" layer="91"/>
</segment>
</net>
<net name="N$33" class="0">
<segment>
<pinref part="U$1" gate="G$1" pin="11-GPIO17"/>
<wire x1="30.48" y1="152.4" x2="22.86" y2="152.4" width="0.1524" layer="91"/>
</segment>
</net>
<net name="N$34" class="0">
<segment>
<pinref part="U$1" gate="G$1" pin="13-GPIO27"/>
<wire x1="30.48" y1="147.32" x2="22.86" y2="147.32" width="0.1524" layer="91"/>
</segment>
</net>
<net name="N$35" class="0">
<segment>
<pinref part="U$1" gate="G$1" pin="15-GPIO22"/>
<wire x1="30.48" y1="142.24" x2="22.86" y2="142.24" width="0.1524" layer="91"/>
</segment>
</net>
<net name="MOSI" class="0">
<segment>
<pinref part="CE1" gate="G$1" pin="MOSI"/>
<wire x1="40.64" y1="55.88" x2="35.56" y2="55.88" width="0.1524" layer="91"/>
<label x="35.56" y="55.88" size="1.27" layer="95" rot="R180" xref="yes"/>
</segment>
<segment>
<pinref part="U$1" gate="G$1" pin="19-SPI-MOSI/GPIO10"/>
<wire x1="30.48" y1="132.08" x2="22.86" y2="132.08" width="0.1524" layer="91"/>
<label x="22.86" y="132.08" size="1.27" layer="95" rot="R180" xref="yes"/>
</segment>
<segment>
<pinref part="CE2" gate="G$1" pin="MOSI"/>
<wire x1="109.22" y1="55.88" x2="104.14" y2="55.88" width="0.1524" layer="91"/>
<label x="104.14" y="55.88" size="1.27" layer="95" rot="R180" xref="yes"/>
</segment>
</net>
<net name="SCK" class="0">
<segment>
<pinref part="U$1" gate="G$1" pin="23-SPI-SCLK/GPIO11"/>
<wire x1="30.48" y1="121.92" x2="22.86" y2="121.92" width="0.1524" layer="91"/>
<label x="22.86" y="121.92" size="1.27" layer="95" rot="R180" xref="yes"/>
</segment>
<segment>
<pinref part="CE1" gate="G$1" pin="SCK"/>
<wire x1="40.64" y1="53.34" x2="35.56" y2="53.34" width="0.1524" layer="91"/>
<label x="35.56" y="53.34" size="1.27" layer="95" rot="R180" xref="yes"/>
</segment>
<segment>
<pinref part="CE2" gate="G$1" pin="SCK"/>
<wire x1="109.22" y1="53.34" x2="104.14" y2="53.34" width="0.1524" layer="91"/>
<label x="104.14" y="53.34" size="1.27" layer="95" rot="R180" xref="yes"/>
</segment>
</net>
<net name="N$41" class="0">
<segment>
<pinref part="U$1" gate="G$1" pin="27-ID_SD"/>
<wire x1="30.48" y1="111.76" x2="22.86" y2="111.76" width="0.1524" layer="91"/>
</segment>
</net>
<net name="N$42" class="0">
<segment>
<pinref part="U$1" gate="G$1" pin="29-GPIO5"/>
<wire x1="30.48" y1="106.68" x2="22.86" y2="106.68" width="0.1524" layer="91"/>
</segment>
</net>
<net name="CE0/DATA_LED" class="0">
<segment>
<wire x1="129.54" y1="146.05" x2="129.54" y2="151.13" width="0.1524" layer="91"/>
<pinref part="R2" gate="G$1" pin="2"/>
<label x="129.54" y="151.13" size="1.27" layer="95" rot="R90" xref="yes"/>
</segment>
<segment>
<pinref part="U$1" gate="G$1" pin="35-GPIO19"/>
<wire x1="30.48" y1="91.44" x2="22.86" y2="91.44" width="0.1524" layer="91"/>
<label x="22.86" y="91.44" size="1.27" layer="95" rot="R180" xref="yes"/>
</segment>
</net>
<net name="INTERNET" class="0">
<segment>
<wire x1="142.24" y1="146.05" x2="142.24" y2="151.13" width="0.1524" layer="91"/>
<pinref part="R3" gate="G$1" pin="2"/>
<label x="142.24" y="151.13" size="1.27" layer="95" rot="R90" xref="yes"/>
</segment>
<segment>
<pinref part="U$1" gate="G$1" pin="33-GPIO13"/>
<wire x1="30.48" y1="96.52" x2="22.86" y2="96.52" width="0.1524" layer="91"/>
<label x="22.86" y="96.52" size="1.27" layer="95" rot="R180" xref="yes"/>
</segment>
</net>
<net name="CE1/DATA_LED" class="0">
<segment>
<pinref part="U$1" gate="G$1" pin="37-GPIO26"/>
<wire x1="30.48" y1="86.36" x2="22.86" y2="86.36" width="0.1524" layer="91"/>
<label x="22.86" y="86.36" size="1.27" layer="95" rot="R180" xref="yes"/>
</segment>
<segment>
<wire x1="116.84" y1="146.05" x2="116.84" y2="151.13" width="0.1524" layer="91"/>
<pinref part="R1" gate="G$1" pin="2"/>
<label x="116.84" y="151.13" size="1.27" layer="95" rot="R90" xref="yes"/>
</segment>
</net>
<net name="MISO" class="0">
<segment>
<pinref part="CE1" gate="G$1" pin="MISO"/>
<wire x1="40.64" y1="58.42" x2="35.56" y2="58.42" width="0.1524" layer="91"/>
<label x="35.56" y="58.42" size="1.27" layer="95" rot="R180" xref="yes"/>
</segment>
<segment>
<pinref part="U$1" gate="G$1" pin="21-SPI-MISO/GPIO9"/>
<wire x1="30.48" y1="127" x2="22.86" y2="127" width="0.1524" layer="91"/>
<label x="22.86" y="127" size="1.27" layer="95" rot="R180" xref="yes"/>
</segment>
<segment>
<pinref part="CE2" gate="G$1" pin="MISO"/>
<wire x1="109.22" y1="58.42" x2="104.14" y2="58.42" width="0.1524" layer="91"/>
<label x="104.14" y="58.42" size="1.27" layer="95" rot="R180" xref="yes"/>
</segment>
</net>
<net name="N$1" class="0">
<segment>
<pinref part="CE1" gate="G$1" pin="ANT"/>
<wire x1="66.04" y1="63.5" x2="73.66" y2="63.5" width="0.1524" layer="91"/>
<pinref part="J$1" gate="1" pin="SIGNAL"/>
</segment>
</net>
<net name="N$2" class="0">
<segment>
<pinref part="CE2" gate="G$1" pin="ANT"/>
<wire x1="134.62" y1="63.5" x2="142.24" y2="63.5" width="0.1524" layer="91"/>
<pinref part="J$2" gate="1" pin="SIGNAL"/>
</segment>
</net>
<net name="CE1/DIO5" class="0">
<segment>
<pinref part="CE2" gate="G$1" pin="DIO5"/>
<wire x1="109.22" y1="43.18" x2="104.14" y2="43.18" width="0.1524" layer="91"/>
<label x="104.14" y="43.18" size="1.27" layer="95" rot="R180" xref="yes"/>
</segment>
<segment>
<pinref part="U$1" gate="G$1" pin="32-GPIO12"/>
<wire x1="78.74" y1="101.6" x2="86.36" y2="101.6" width="0.1524" layer="91"/>
<label x="86.36" y="101.6" size="1.27" layer="95" xref="yes"/>
</segment>
</net>
<net name="CE1/DIO0" class="0">
<segment>
<pinref part="CE2" gate="G$1" pin="DIO0"/>
<wire x1="134.62" y1="48.26" x2="139.7" y2="48.26" width="0.1524" layer="91"/>
<label x="139.7" y="48.26" size="1.27" layer="95" xref="yes"/>
</segment>
<segment>
<pinref part="U$1" gate="G$1" pin="36-GPIO16"/>
<wire x1="78.74" y1="91.44" x2="86.36" y2="91.44" width="0.1524" layer="91"/>
<label x="86.36" y="91.44" size="1.27" layer="95" xref="yes"/>
</segment>
</net>
<net name="CE1/NSS" class="0">
<segment>
<pinref part="CE2" gate="G$1" pin="NSS"/>
<wire x1="109.22" y1="50.8" x2="104.14" y2="50.8" width="0.1524" layer="91"/>
<label x="104.14" y="50.8" size="1.27" layer="95" rot="R180" xref="yes"/>
</segment>
<segment>
<pinref part="U$1" gate="G$1" pin="26-GPIO7"/>
<wire x1="78.74" y1="116.84" x2="86.36" y2="116.84" width="0.1524" layer="91"/>
<label x="86.36" y="116.84" size="1.27" layer="95" xref="yes"/>
</segment>
</net>
<net name="N$17" class="0">
<segment>
<pinref part="NET" gate="G$1" pin="A"/>
<pinref part="R1" gate="G$1" pin="1"/>
</segment>
</net>
<net name="N$12" class="0">
<segment>
<pinref part="OK" gate="G$1" pin="A"/>
<pinref part="R2" gate="G$1" pin="1"/>
</segment>
</net>
<net name="N$3" class="0">
<segment>
<pinref part="NET1" gate="G$1" pin="A"/>
<pinref part="R3" gate="G$1" pin="1"/>
</segment>
</net>
<net name="N$4" class="0">
<segment>
<pinref part="OK1" gate="G$1" pin="A"/>
<pinref part="R4" gate="G$1" pin="1"/>
</segment>
</net>
<net name="LAN" class="0">
<segment>
<pinref part="U$1" gate="G$1" pin="31-GPIO6"/>
<wire x1="30.48" y1="101.6" x2="22.86" y2="101.6" width="0.1524" layer="91"/>
<label x="22.86" y="101.6" size="1.27" layer="95" rot="R180" xref="yes"/>
</segment>
<segment>
<wire x1="154.94" y1="146.05" x2="154.94" y2="151.13" width="0.1524" layer="91"/>
<pinref part="R4" gate="G$1" pin="2"/>
<label x="154.94" y="151.13" size="1.27" layer="95" rot="R90" xref="yes"/>
</segment>
</net>
</nets>
</sheet>
</sheets>
<errors>
<approved hash="202,1,66.04,45.72,CE0,DIO1,,,,"/>
<approved hash="202,1,134.62,45.72,CE1,DIO1,,,,"/>
<approved hash="206,1,40.64,58.42,MISO,,,,,"/>
<approved hash="206,1,109.22,58.42,MISO,,,,,"/>
<approved hash="106,1,78.74,142.24,N$10,,,,,"/>
<approved hash="106,1,78.74,86.36,N$24,,,,,"/>
<approved hash="106,1,78.74,81.28,N$25,,,,,"/>
<approved hash="106,1,30.48,162.56,N$28,,,,,"/>
<approved hash="106,1,30.48,152.4,N$33,,,,,"/>
<approved hash="106,1,30.48,147.32,N$34,,,,,"/>
<approved hash="106,1,30.48,142.24,N$35,,,,,"/>
<approved hash="106,1,30.48,111.76,N$41,,,,,"/>
<approved hash="106,1,30.48,106.68,N$42,,,,,"/>
</errors>
</schematic>
</drawing>
<compatibility>
<note version="6.3" minversion="6.2.2" severity="warning">
Since Version 6.2.2 text objects can contain more than one line,
which will not be processed correctly with this version.
</note>
</compatibility>
</eagle>
